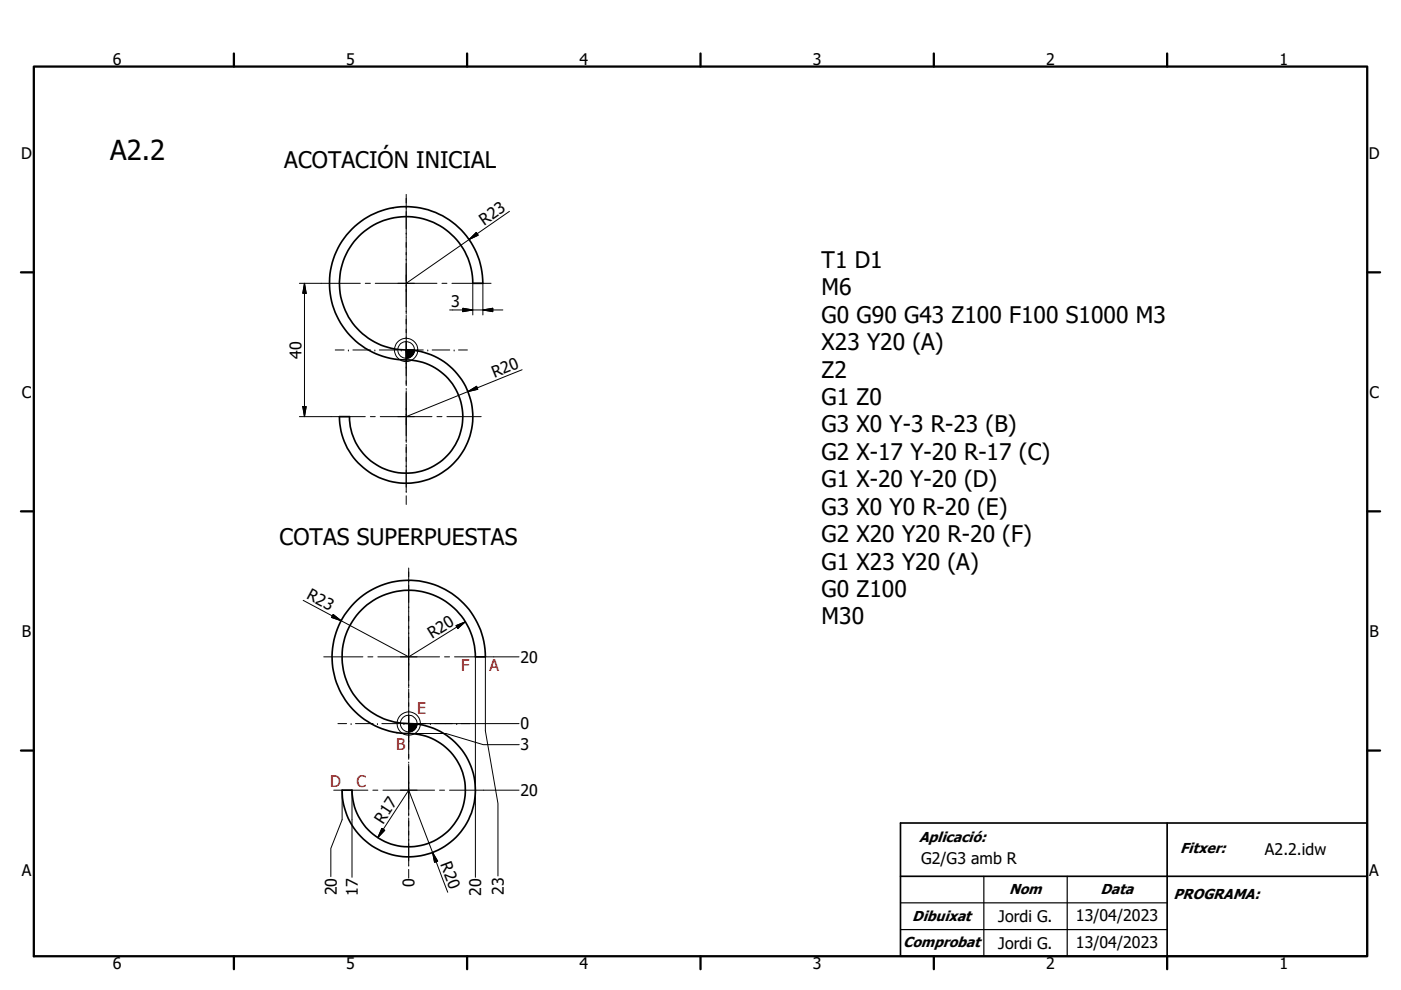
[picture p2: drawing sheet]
<svg xmlns="http://www.w3.org/2000/svg" width="297mm" height="210mm" viewBox="0 0 297 210" stroke-linecap="round" stroke-linejoin="round" font-family="sans-serif">
<path d="M74.6 48.6a16.3 16.3 0 0 1 17.7-3.5 16.3 16.3 0 0 1 10.1 15h-2.2a14.2 14.2 0 0 0-14.4-14.1 14.2 14.2 0 0 0-13.9 14.7 14.2 14.2 0 0 0 15 13.6 14.1 14.1 0 0 1 13.3 14.6 14.1 14.1 0 0 1-14.4 13.6 14.1 14.1 0 0 1-13.8-14.1h2.1a12 12 0 0 0 12.3 11.9 12 12 0 0 0 11.7-12.6 12 12 0 0 0-12.8-11.4 16.3 16.3 0 0 1-14.4-10.4 16.3 16.3 0 0 1 3.7-17.3zM75.2 127.8a16.2 16.2 0 0 1 17.7-3.5 16.2 16.2 0 0 1 10 15h-2.1a14.1 14.1 0 0 0-14.5-14.1 14.1 14.1 0 0 0-13.8 14.7 14.1 14.1 0 0 0 14.9 13.6 14.1 14.1 0 0 1 13.4 14.6 14.1 14.1 0 0 1-14.4 13.6 14.1 14.1 0 0 1-13.9-14.1h2.1a12 12 0 0 0 12.4 12 12 12 0 0 0 11.7-12.6 12 12 0 0 0-12.9-11.4 16.3 16.3 0 0 1-14.3-10.4 16.3 16.3 0 0 1 3.7-17.4zM190.9 174.6h99v28.2h-99zM247.5 174.6v28.2M190.9 185.9h99" fill="none" stroke="#000" stroke-width=".36"/>
<g fill="#000" stroke="#000" stroke-width=".21">
<path d="M99.5 50.8l1.5-1.5 .4 .6zM64.6 60.1l.3 2.1h-.7zM86.1 74.2l.2 1.8h-.2zM86.1 74.2l.3 1.8h-.1zM86.1 74.2l.4 1.7-.1 .1zM86.1 74.2l.7 1.7h-.2zM86.1 74.2l.8 1.6-.1 .1zM86.1 74.2l1 1.5-.1 .1zM86.1 74.2l1.1 1.4-.1 .1zM86.1 74.2l1.3 1.2-.1 .1zM86.1 74.2l1.4 1.1-.1 .1zM86.1 74.2l1.5 .9v.1z"/>
<path d="M86.1 74.2l1.6 .8-.1 .1zM86.1 74.2l1.7 .6-.1 .1zM86.1 74.2l1.7 .4v.2zM86.1 74.2l1.8 .2-.1 .1zM86.1 74.2h1.8v.2zM86.1 74.2l.5 1.7h-.1zM86.1 74.2l.8 1.6zM86.1 74.2l1.2 1.3-.1 .1zM86.1 74.2l1.5 1-.1 .1zM86.1 74.2l1.6 .7v.1zM86.1 74.2l1.7 .3v.1zM98.1 65.4l2.1 .3-2.1 .4z"/>
<path d="M102.4 65.7l2.1-.3v.7zM64.2 86.2h.7l-.3 2.2zM99.2 83.1l1.8-1.2 .3 .7zM70.6 130.3l1.7 1.4-2-.7zM96.7 132.7l2-.8-1.6 1.4zM86.7 153.5l.1 1.7-.1 .1zM86.7 153.5l.2 1.7h-.1zM86.7 153.5l.4 1.7h-.2zM86.7 153.5l.6 1.6-.1 .1zM86.7 153.5l.7 1.6h-.1zM86.7 153.5l.9 1.4-.1 .1zM86.7 153.5l1.1 1.3-.2 .1z"/>
<path d="M86.7 153.5l1.2 1.2v.1zM86.7 153.5l1.4 1.1-.2 .1zM86.7 153.5l1.5 .9-.1 .1zM86.7 153.5l1.5 .7v.2zM86.7 153.5l1.6 .5v.1zM86.7 153.5l1.7 .4-.1 .1zM86.7 153.5l1.7 .1v.1zM86.7 153.5h1.7v.1zM86.7 153.5l.5 1.7h-.1zM86.7 153.5l.8 1.5-.1 .1zM86.7 153.5l1.2 1.3zM86.7 153.5l1.4 1v.1z"/>
<path d="M86.7 153.5l1.6 .6-.1 .1zM86.7 153.5l1.7 .2v.2zM81 175.7l.6 .4-1.5 1.6zM91.7 180.8l1.1 1.8-.7 .3z"/>
</g>
<g fill="none" stroke="#000" stroke-width=".48">
<path d="M7.2 14.1h282.7v188.7h-282.7zM49.6 11.3v2.8M99 11.3v2.8M148.5 11.3v2.8M198 11.3v2.8M247.5 11.3v2.8M4.4 57.8h2.8M289.9 57.8h2.7M4.4 108.5h2.8M289.9 108.5h2.7M4.4 159.2h2.8M289.9 159.2h2.7"/>
<path d="M49.6 202.8v2.8M99 202.8v2.8M148.5 202.8v2.8M198 202.8v2.8M247.5 202.8v2.8"/>
</g>
<path d="M190.9 191.5h56.6M190.9 197.2h56.6M208.6 185.9v16.9M226.3 185.9v16.9" fill="none" stroke="#000" stroke-width=".25"/>
<g fill="none" stroke="#000" stroke-width=".21">
<path d="M86.1 55h.1M86.1 49.4h.1M86.1 44h.1M86.1 41.2v25.4M99.5 50.8l1.5-1.5 .4 .6zM108 44.8l-21.9 15.3M63.5 60.1h12.9M64.6 60.1v28.3M64.6 60.1l.3 2.1h-.7zM71.1 74.2h1.9M73.9 74.2h.1M74.8 74.2h3.7"/>
<path d="M77.4 60.1h1.1M79.5 74.2h.1M79.6 60.1h13M80.4 74.2h3.8M85.1 74.2h.1M86 74.2h3.7M86.1 77h.1M86.1 71.5h.1M86.1 66h.1M86.1 60.5h.1M86.1 66.9v14.9M90.7 74.2h.1"/>
<path d="M91.6 74.2h3.8M93.7 60.1h1.1M95.3 65.7h11.3M95.8 60.1h8.3M96.3 74.2h.1M97.2 74.2h1.9M98.1 65.4l2.1 .3-2.1 .4zM100.2 60.2v6.6M102.4 60.2v6.6M102.4 65.7l2.1-.3v.7zM110.7 78.4l-24.6 10M63.5 88.4h13.9"/>
<path d="M64.2 86.2h.7l-.3 2.2zM78.5 88.4h1.1M80.6 88.4h11M86.1 82.4h.1M86.1 87.9h.1M86.1 93.3h.1M86.1 98.8h.1M86.1 82.9v10.9M86.1 94.2v10.1M92.6 88.4h1.1M94.8 88.4h7.2M99.2 83.1l1.8-1.2 .3 .7z"/>
<path d="M86.1 104.2h.1M86.1 105.2v1.8M64.3 127.3l22.4 12 12-7.4M68.6 139.3h8.3M70.6 130.3l1.7 1.4-2-.7zM78 139.3h1.1M80.1 139.3h13.1M86.7 139.7h.1M86.7 134.2h.1M86.7 128.7h.1M86.7 123.2h.1M86.7 120.5v25.4"/>
<path d="M94.3 139.3h1M96.4 139.3h13.6M96.7 132.7l2-.8-1.6 1.4zM100.8 139.4v28.1M102.9 139.4v15.6l2.7 15.4v15.4M71.6 153.5h1.9M74.4 153.5h.1M75.4 153.5h3.7M80 153.5h.1M81 153.5h3.7M85.6 153.5h.1M86.6 153.5h9.3"/>
<path d="M86.7 156.2h.1M86.7 150.7h.1M86.7 145.2h.1M86.7 146.1v15M86.7 155.6h7.8l8 2.3h7.6M91.2 153.5h.1M94.5 153.5h15.5M96.8 153.5h.1M97.8 153.5h1.8M70.8 167.6h7.2M72.5 167.7v6.2l-2.4 6.1v5.9M74.6 167.7v18.4"/>
<path d="M79.1 167.6h1M80.1 177.7l6.6-10.1 8.2 21.7M81 175.7l.6 .4-1.5 1.6zM81.2 167.6h10.9M86.7 162.1v11M86.7 161.6h.1M86.7 167.1h.1M86.7 172.6h.1M86.7 178h.1M86.7 173.5v10M93.2 167.6h1.1M95.3 167.6h14.7"/>
<path d="M100.8 167.7v18.4M86.7 183.5h.1M86.7 184.4v1.8M91.7 180.8l1.1 1.8-.7 .3z"/>
<circle cx="86.1" cy="74.2" r="1.75"/>
<circle cx="86.1" cy="74.2" r="2.46"/>
<circle cx="86.7" cy="153.5" r="1.77"/>
<circle cx="86.7" cy="153.5" r="2.46"/>
</g>
<text font-size="5.8" x="23.4" y="33.9">A2.2</text>
<g font-size="4.8">
<text x="60.3" y="35.5">ACOTACIÓN INICIAL</text>
<text x="174.2" y="56.8">T1 D1</text>
<text x="174.2" y="62.6">M6</text>
<text x="174.2" y="68.5">G0 G90 G43 Z100 F100 S1000 M3</text>
<text x="174.2" y="74.3">X23 Y20 (A)</text>
<text x="174.2" y="80.1">Z2</text>
<text x="174.2" y="85.9">G1 Z0</text>
<text x="174.2" y="91.7">G3 X0 Y-3 R-23 (B)</text>
<text x="174.2" y="97.5">G2 X-17 Y-20 R-17 (C)</text>
<text x="174.2" y="103.4">G1 X-20 Y-20 (D)</text>
<text x="174.2" y="109.2">G3 X0 Y0 R-20 (E)</text>
<text x="59.3" y="115.7">COTAS SUPERPUESTAS</text>
<text x="174.2" y="115">G2 X20 Y20 R-20 (F)</text>
<text x="174.2" y="120.8">G1 X23 Y20 (A)</text>
<text x="174.2" y="126.6">G0 Z100</text>
<text x="174.2" y="132.4">M30</text>
</g>
<g font-size="3.4">
<text x="23.9" y="13.8">6</text>
<text x="73.4" y="13.8">5</text>
<text x="122.9" y="13.8">4</text>
<text x="172.3" y="13.8">3</text>
<text x="221.8" y="13.8">2</text>
<text x="271.2" y="13.8">1</text>
<text x="4.5" y="33.7">D</text>
<text x="290.2" y="33.7">D</text>
<text x="102.7" y="47.8" transform="rotate(-35 102.7 47.8)">R23</text>
<text x="95.6" y="65.1">3</text>
<text x="63.9" y="76.1" transform="rotate(-90 63.9 76.1)">40</text>
<text x="104.8" y="80.1" transform="rotate(-22 104.8 80.1)">R20</text>
<text x="4.7" y="84.3">C</text>
<text x="290.3" y="84.3">C</text>
<text x="64.8" y="126.9" transform="rotate(28 64.8 126.9)">R23</text>
<text x="4.7" y="135.1">B</text>
<text x="91.6" y="135.5" transform="rotate(-32 91.6 135.5)">R20</text>
<text x="290.4" y="135.1">B</text>
<text x="110.3" y="140.6">20</text>
<text x="110.3" y="154.7">0</text>
<text x="110.4" y="159.2">3</text>
<text x="110.3" y="168.8">20</text>
<text x="81.2" y="174.9" transform="rotate(-57 81.2 174.9)">R17</text>
<text x="4.6" y="185.8">A</text>
<text x="93.3" y="183.3" transform="rotate(69 93.3 183.3)">R20</text>
<text x="195.3" y="183.2">G2/G3 amb R</text>
<text x="268.2" y="181.4">A2.2.idw</text>
<text x="290.3" y="185.8">A</text>
<text x="71.4" y="189.9" transform="rotate(-90 71.4 189.9)">20</text>
<text x="75.9" y="190.1" transform="rotate(-90 75.9 190.1)">17</text>
<text x="87.9" y="188.2" transform="rotate(-90 87.9 188.2)">0</text>
<text x="102" y="190.1" transform="rotate(-90 102 190.1)">20</text>
<text x="106.8" y="189.8" transform="rotate(-90 106.8 189.8)">23</text>
<text x="211.7" y="195.6">Jordi G.</text>
<text x="228.1" y="195.3">13/04/2023</text>
<text x="211.7" y="201.3">Jordi G.</text>
<text x="228.1" y="201">13/04/2023</text>
<text x="23.9" y="205.6">6</text>
<text x="73.4" y="205.6">5</text>
<text x="122.9" y="205.6">4</text>
<text x="172.3" y="205.6">3</text>
<text x="221.8" y="205.6">2</text>
<text x="271.2" y="205.6">1</text>
</g>
<g font-size="3.4" fill="#f00">
<text x="97.7" y="142.3">F</text>
<text x="103.8" y="142.3">A</text>
<text x="88.4" y="151.4">E</text>
<text x="84" y="159.1">B</text>
<text x="70" y="166.9">D</text>
<text x="75.6" y="166.9">C</text>
</g>
<g font-size="3.1">
<text x="194.9" y="178.5">Aplicació:</text>
<text x="250.2" y="180.8">Fitxer:</text>
<text x="214" y="189.7">Nom</text>
<text x="233.3" y="189.7">Data</text>
<text x="248.8" y="190.6">PROGRAMA:</text>
<text x="193.4" y="195.4">Dibuixat</text>
<text x="191.5" y="200.8">Comprobat</text>
</g>
</svg>
